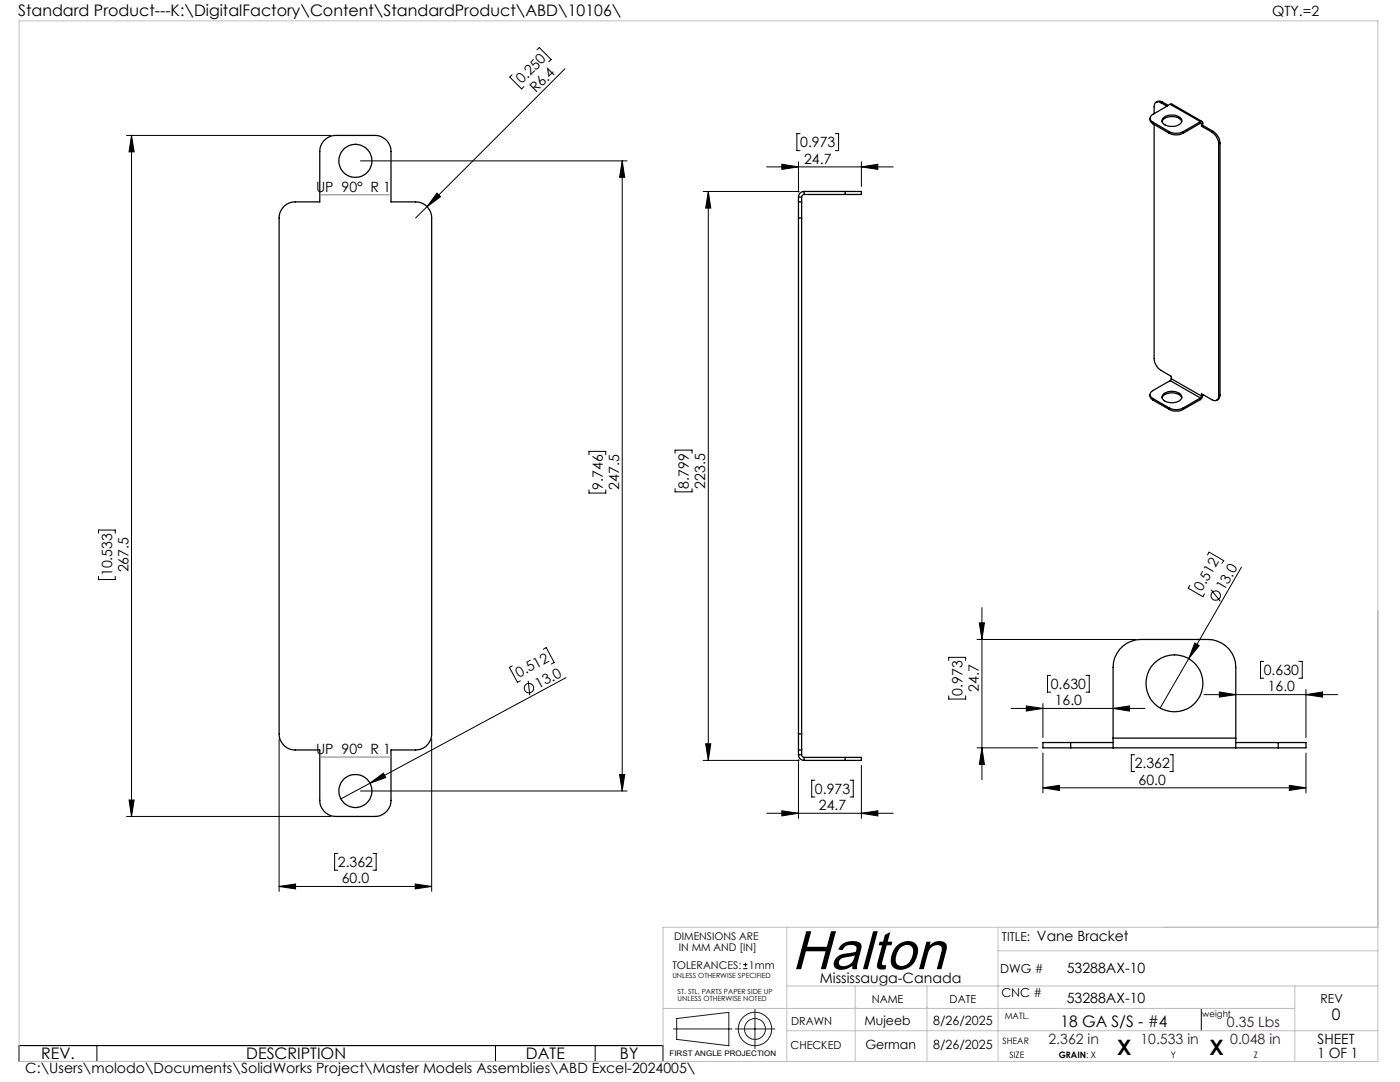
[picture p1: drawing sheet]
<svg xmlns="http://www.w3.org/2000/svg" width="279mm" height="216mm" viewBox="0 0 279 216" stroke-linecap="round" stroke-linejoin="round" font-family="sans-serif">
<g fill="none" stroke="#000" stroke-width=".25">
<path d="M64.6 28.2a3.4 3.4 0 0 1 2.4-1.2h7.8a3.2 3.2 0 0 1 3.2 3.2v10.1h4.9a3.2 3.2 0 0 1 3.2 3.2v102.9a3.2 3.2 0 0 1-3.2 3.2h-4.9v10.1a3.2 3.2 0 0 1-3.2 3.2h-7.8a3.2 3.2 0 0 1-3.2-3.2v-10.1h-4.9a3.2 3.2 0 0 1-3.2-3.2v-102.9a3.2 3.2 0 0 1 3.2-3.2h4.9v-10.1a3.1 3.1 0 0 1 .8-2zM159.3 39.3v1M159.3 39.3h.7M160 39.3v1M160.5 38.2a1.09 1.09 0 0 0-1.2 1.1M160.5 38.8l-.4 .3-.1 .2M160.5 38.2v.6M160.5 38.2h8.2M160.5 38.8h8.2M168.7 38.2h3.2v.6h-3.2M168.7 38.2v.6M229.5 23.6l.1 .6 .5 .5"/>
<path d="M230.1 24.4l3.3 1.9M230.1 24.4v.3M230.1 24.7l3.3 1.9M230.3 24.8v46.7a2.97 2.97 0 0 0 1.4 2.4l2.1 1.2v.5M231.7 20.5a.84 .84 0 0 0-1-.1 .84 .84 0 0 0-.4 .9v1.4M231.7 20.5l1.2 .7M231.9 24.2a2.43 2.43 0 0 1 3.9 0M232 20.4l-.7-.2-.6 .2M232 20.4l-.3 .1M232 20.4l1.2 .6M232.1 23.6a2.58 2.58 0 0 1 3.7 .3 1.42 1.42 0 0 1-1.6 1.3 2.19 2.19 0 0 1-2.3-.9v-.4zM233.4 26.3a3.1 3.1 0 0 0 2.7 0"/>
<path d="M233.4 26.6a3.1 3.1 0 0 0 2.7 0M233.4 26.3v.3M233.5 20.8l-3.4 2a.81 .81 0 0 0-.6 .8 .81 .81 0 0 0 .6 .8M233.5 20.8h.4l6 3.4M233.5 20.8l6.1 3.5M236.1 26.3v.3M239.6 24.3a.28 .28 0 0 1 .3-.1 .28 .28 0 0 1 .1 .4M239.6 24.6l.2 .1M239.6 24.3l-3.5 2M239.6 24.3v.3M239.6 24.6l-3.5 2M239.8 24.7v.5"/>
<path d="M239.8 25.2l2.1 1.2M240 25l-.2 .2M240 25l2.1 1.2M240 24.6l-.2 .1M240 24.6v.4M241.9 26.4a2.91 2.91 0 0 1 1.3 2.3M242.1 26.2a3.1 3.1 0 0 1 1.4 2.4M242.1 26.2l-.2 .2M243.2 28.7v50.3M243.5 28.6l-.3 .1M243.5 28.6v50.2M159.3 40.3v3.2"/>
<path d="M159.3 40.3h.7M159.3 43.5h.7M159.3 43.5v102.9M160 40.3v3.2M160 43.5v102.9M229.5 78.7l.2 .8 .4 .3M230.1 79.5v.3M230.1 79.5l3.3 1.9M230.1 79.8l3.3 1.9M231.9 79.4a2.46 2.46 0 0 1 3.1-.8l.5 .2 .3 .6M232.1 78.7a2.58 2.58 0 0 1 3.7 .4 1.42 1.42 0 0 1-1.6 1.3 2.19 2.19 0 0 1-2.3-1v-.3zM233.5 76l-3.4 1.9a.84 .84 0 0 0-.6 .8 .84 .84 0 0 0 .6 .8"/>
<path d="M233.5 76l6.1 3.4M233.8 75.6l-.3 .4M233.8 75.6l6 3.4M239.6 79.4v.3M239.6 79.4l-3.5 2M239.6 79.7l-3.5 2M239.8 79l-.2 .4M240 78.9v.3l-.4 .5M240 78.7v.2M240 78.9l-.2 .1M243.2 79a.82 .82 0 0 1-.4 .8 .82 .82 0 0 1-.9 0l-2.1-1.2v.4M243.5 78.8l-.2 .7-.5 .4"/>
<path d="M243.5 78.8l-.3 .2M233.4 81.4a3.1 3.1 0 0 0 2.7 0M233.4 81.7a3.1 3.1 0 0 0 2.7 0M233.4 81.4v.3M236.1 81.4v.3M159.3 146.4v3.2M159.3 150.6a1.09 1.09 0 0 0 1.2 1.1M159.3 149.6h.7M159.3 146.4h.7M159.3 149.6v1M159.3 150.6h.7M160 146.4v3.2"/>
<path d="M160 150.6l.1 .3 .4 .2M160 149.6v1M160.5 151.1v.6M160.5 151.1h8.2M160.5 151.7h8.2M168.7 151.1h3.2v.6h-3.2M168.7 151.1v.6M213.7 148.2h-5.6v1h5.6M213.7 149.2h41.4M213.7 148.2v1M213.7 148.2h8.4M222.1 147.3v-14.1a5.6 5.6 0 0 1 5.6-5.6h13.4a5.6 5.6 0 0 1 5.5 5.6v14.1"/>
<path d="M222.1 147.3v1.9M222.1 147.3h24.5M246.6 147.3v1.9M246.6 148.2h8.5M255.1 148.2h5.5v1h-5.5M255.1 148.2v1"/>
<circle cx="70.9" cy="32.1" r="3.3"/>
<circle cx="234.4" cy="136.4" r="5.7"/>
<circle cx="70.9" cy="157.8" r="3.3"/>
</g>
<g fill="none" stroke="#000" stroke-width=".2">
<path d="M102.2 14.9l-.5 .5 2.4 2.3 .5-.4M107.2 9.9l.4-.4 2.4 2.4-.5 .4M112.7 13.7l-27.5 27.5M25.3 27h40.7M26.2 27l.6 3.3h-1zM26.2 27v135.9M71.9 32.1h53.3M87.2 38.5l.7 .8-2.7 1.9zM124.2 32.1l.5 3.3h-1.1zM124.2 32.1v125.7M140.3 38.2h19.2M141.4 38.2l.5 3.3h-1.1z"/>
<path d="M141.4 38.2v113.5M153 33.3h25.3M156 32.8l3.3 .5-3.3 .5zM159.3 32.3v6M159.7 26.7h-.7v3.4h.7M166.7 26.7h.7v3.4h-.7M171.9 33.3l3.3-.5v1zM171.9 32.3v4.9M85.2 41.2l-2.3 2.3M117.5 90.7v-.6h3.4v.6M117.5 97.8v.6h3.4v-.6M134.7 90.5v-.7h3.4v.7"/>
<path d="M134.7 97.5v.6h3.4v-.6M19.6 106.4v-.6h3.4v.6M19.6 115v.6h3.4v-.6M237.5 116.8l-.4 .6 3 1.7 .3-.6M241 110.7l.3-.5 2.9 1.7-.3 .5M241.7 117.7l1.8 2.3M247.8 113.2l-10.6 18.2M102.2 132.9l-.5 .3 1.6 2.9 .6-.2M105.4 135.9l.3 2.8M108.4 129.5l.6-.3 1.6 3-.6 .3M113 135.2l-39.2 21.1M189.3 131.8v-.6h3.4v.6"/>
<path d="M189.3 138.9v.6h3.4v-.6M195 127.6h31.7M195.4 124.3h1.1l-.5 3.3zM196 121.2v34.4M209.7 134.8h-.6v3.3h.6M216.7 134.8h.7v3.3h-.7M237.2 131.4l-5.7 9.9M238.4 128.3l.9 .5-2.1 2.6zM240.3 138.6h26.7M243.3 138.1l3.3 .5-3.3 .5zM252.2 132h-.6v3.3h.6M259.2 132h.7v3.3h-.7"/>
<path d="M260.6 138.6l3.3-.5v1zM260.6 137.6v9.6M25.8 159.6h1l-.6 3.3zM55.7 147.4v30.5M71.9 157.8h53.3M73.8 156.3l2.7-2 .5 .9zM73.8 156.3l-5.8 3.1M86.1 147.4v30.5M123.6 154.6h1.1l-.5 3.2zM140.3 151.7h19.2M140.8 148.4h1.1l-.5 3.3zM159.3 151.6v11.7"/>
<path d="M162.6 155.7h-.6v3.3h.6M169.7 155.7h.6v3.3h-.6M171.9 152.7v10.6M195 149.2h12.1M196 149.2l.5 3.3h-1.1zM201.8 141.4h26.7M204.8 140.9l3.3 .5-3.3 .5zM208.1 157.2l3.3-.5v1zM208.1 140.4v6.8M208.1 150.2v8M208.1 157.2h52.5M222.1 141.4l3.3-.5v1z"/>
<path d="M226.4 150.6h-.6v3.4h.6M233.5 150.6h.6v3.4h-.6M257.3 156.7l3.3 .5-3.3 .5zM260.6 150.2v8M25.3 162.9h40.7M55.7 176.9l3.3-.5v1zM55.7 176.9h30.4M67.4 170.3h-.6v3.3h.6M74.4 170.3h.7v3.3h-.7M82.9 176.4l3.2 .5-3.2 .5zM153 162.3h25.3M156 161.8l3.3 .5-3.3 .5z"/>
<path d="M171.9 162.3l3.3-.5v1zM148.3 193.3h.9M148.3 192.5h.9M148.8 192.1v.8M3.8 208.6h128.5v3.2h-128.5zM19.3 208.6v3.2M98.9 208.6v3.2M118.8 208.6v3.2M239.7 201.2v4.5"/>
<circle cx="242.6" cy="118.8" r=".93"/>
<circle cx="105.6" cy="137.3" r=".95"/>
</g>
<g fill="none" stroke="#191924" stroke-width=".2">
<path d="M134.4 205.3h11.7M135 203.2l10.5-1.2v6.7l-10.5-1.3zM146.7 205.3h7.9M150.7 201.4v7.9"/>
<circle cx="150.7" cy="205.3" r="2.09"/>
<circle cx="150.7" cy="205.3" r="3.3"/>
</g>
<path d="M63.8 38.9h14.2M63.8 151.1h14.2" fill="none" stroke="#808080" stroke-width=".2"/>
<path d="M3.8 4.2h271.2v207.6h-271.2zM157 196.7h118M157 185v26.8M170.7 196.7v15.1M185 196.7v15.1M199.2 185v26.8M199.2 189.7h75.8M258.4 196.7v15.1M275 185h-142.7v26.8M132.3 201.2h126.1M157 205.7h118M170.7 201h.1" fill="none" stroke="#c0c0c0" stroke-width=".2"/>
<g fill="#000">
<path d="M87.2 38.5l.7 .8-2.7 1.9zM238.4 128.3l.9 .5-2.1 2.6zM73.8 156.3l2.7-2 .5 .9z"/>
<path d="M26.2 27l.6 3.3h-1zM25.8 159.6h1l-.6 3.3zM124.2 32.1l.5 3.3h-1.1zM123.6 154.6h1.1l-.5 3.2z"/>
<path d="M140.8 148.4h1.1l-.5 3.3zM141.4 38.2l.5 3.3h-1.1z"/>
<path d="M196 149.2l.5 3.3h-1.1zM195.4 124.3h1.1l-.5 3.3z"/>
<path d="M208.1 157.2l3.3-.5v1zM257.3 156.7l3.3 .5-3.3 .5z"/>
<path d="M204.8 140.9l3.3 .5-3.3 .5zM222.1 141.4l3.3-.5v1zM243.3 138.1l3.3 .5-3.3 .5zM260.6 138.6l3.3-.5v1z"/>
<path d="M55.7 176.9l3.3-.5v1zM82.9 176.4l3.2 .5-3.2 .5z"/>
<path d="M156 161.8l3.3 .5-3.3 .5zM171.9 162.3l3.3-.5v1zM156 32.8l3.3 .5-3.3 .5zM171.9 33.3l3.3-.5v1z"/>
</g>
<text font-size="11" x="158" y="193.4">Halton</text>
<g font-size="4.2">
<text x="223" y="210.4">X</text>
<text x="241.4" y="210.4">X</text>
</g>
<g font-size="3.2">
<text x="3.6" y="3.3">Standard Product---K:\DigitalFactory\Content\StandardProduct\ABD\10106\</text>
<text x="265.8" y="203.5">0</text>
<text x="211.6" y="204.9">18 GA S/S - #4</text>
<text x="8.2" y="211.4">REV.</text>
<text x="49.2" y="211.4">DESCRIPTION</text>
<text x="105" y="211.4">DATE</text>
<text x="123.7" y="211.4">BY</text>
</g>
<g font-size="2.8">
<text x="253.9" y="3.3">QTY.=2</text>
<text x="104.2" y="16.9" transform="rotate(-45 104.2 16.9)">0.250</text>
<text x="107" y="18.7" transform="rotate(-45 107 18.7)">R6.4</text>
<text x="159.7" y="29.4">0.973</text>
<text x="160.5" y="32.7">24.7</text>
<text x="63.1" y="38.2">UP 90° R 1</text>
<text x="120.3" y="97.7" transform="rotate(-90 120.3 97.7)">9.746</text>
<text x="123.6" y="97.7" transform="rotate(-90 123.6 97.7)">247.5</text>
<text x="137.5" y="97.5" transform="rotate(-90 137.5 97.5)">8.799</text>
<text x="140.8" y="97.5" transform="rotate(-90 140.8 97.5)">223.5</text>
<text x="22.4" y="115" transform="rotate(-90 22.4 115)">10.533</text>
<text x="25.7" y="114.2" transform="rotate(-90 25.7 114.2)">267.5</text>
<text x="239.9" y="118.2" transform="rotate(-60 239.9 118.2)">0.512</text>
<text x="244.3" y="118" transform="rotate(-60 244.3 118)">13.0</text>
<text x="103.6" y="135.3" transform="rotate(-28 103.6 135.3)">0.512</text>
<text x="107.5" y="137.5" transform="rotate(-28 107.5 137.5)">13.0</text>
<text x="209.7" y="137.5">0.630</text>
<text x="252.2" y="134.7">0.630</text>
<text x="253" y="138">16.0</text>
<text x="192.1" y="138.8" transform="rotate(-90 192.1 138.8)">0.973</text>
<text x="195.4" y="138.1" transform="rotate(-90 195.4 138.1)">24.7</text>
<text x="210.5" y="140.7">16.0</text>
<text x="63.1" y="150.4">UP 90° R 1</text>
<text x="226.5" y="153.3">2.362</text>
<text x="162.6" y="158.4">0.973</text>
<text x="163.4" y="161.7">24.7</text>
<text x="227.2" y="156.6">60.0</text>
<text x="67.4" y="173">2.362</text>
<text x="68.2" y="176.3">60.0</text>
<text x="206.9" y="187.8">Vane Bracket</text>
<text x="163.6" y="196.1">Mississauga-Canada</text>
<text x="212.9" y="194.1">53288AX-10</text>
<text x="212.9" y="200.1">53288AX-10</text>
<text x="263" y="208.3">SHEET</text>
<text x="5" y="214.1">C:\Users\molodo\Documents\SolidWorks Project\Master Models Assemblies\ABD Excel-2024005\</text>
<text x="262.9" y="211.1">1 OF 1</text>
</g>
<g font-size="2.8" fill="#400040">
<text x="209.2" y="208.3">2.362 in</text>
<text x="227.6" y="208.3">10.533 in</text>
<text x="244.9" y="204.9">0.35 Lbs</text>
<text x="245.5" y="208.3">0.048 in</text>
</g>
<g font-size="2.5">
<text x="200" y="187.8">TITLE:</text>
<text x="199.6" y="194.1">DWG #</text>
<text x="199.9" y="198.9">CNC #</text>
<text x="263.5" y="200.1">REV</text>
<text x="172.5" y="204.6">Mujeeb</text>
<text x="172.7" y="209.3">German</text>
<text x="186.2" y="204.6">8/26/2025</text>
<text x="186.2" y="209.3">8/26/2025</text>
</g>
<g font-size="2.2">
<text x="174" y="200.1">NAME</text>
<text x="189.5" y="200.1">DATE</text>
<text x="157.8" y="209.3">CHECKED</text>
<text x="157.9" y="204.6">DRAWN</text>
</g>
<g font-size="2.1">
<text x="134.5" y="187.6">DIMENSIONS ARE</text>
<text x="135.5" y="189.7">IN MM AND [IN]</text>
<text x="134.2" y="193.3">TOLERANCES:</text>
<text x="149.5" y="193.3">1mm</text>
</g>
<g font-size="1.8">
<text x="200.5" y="203.3">MATL.</text>
<text x="240" y="202.8">weight</text>
<text x="200.1" y="208.3">SHEAR</text>
<text x="201.5" y="211.1">SIZE</text>
<text x="211.3" y="211.1">GRAIN: X</text>
<text x="233.7" y="211.1">Y</text>
<text x="250.2" y="211.1">Z</text>
</g>
<text font-size="1.5" x="133.6" y="210.7">FIRST ANGLE PROJECTION</text>
<g font-size="1.4">
<text x="134.2" y="195.1">UNLESS OTHERWISE SPECIFIED</text>
<text x="135.2" y="198.3">ST. STL. PARTS PAPER SIDE UP</text>
<text x="135.2" y="199.7">UNLESS OTHERWISE NOTED</text>
</g>
</svg>
